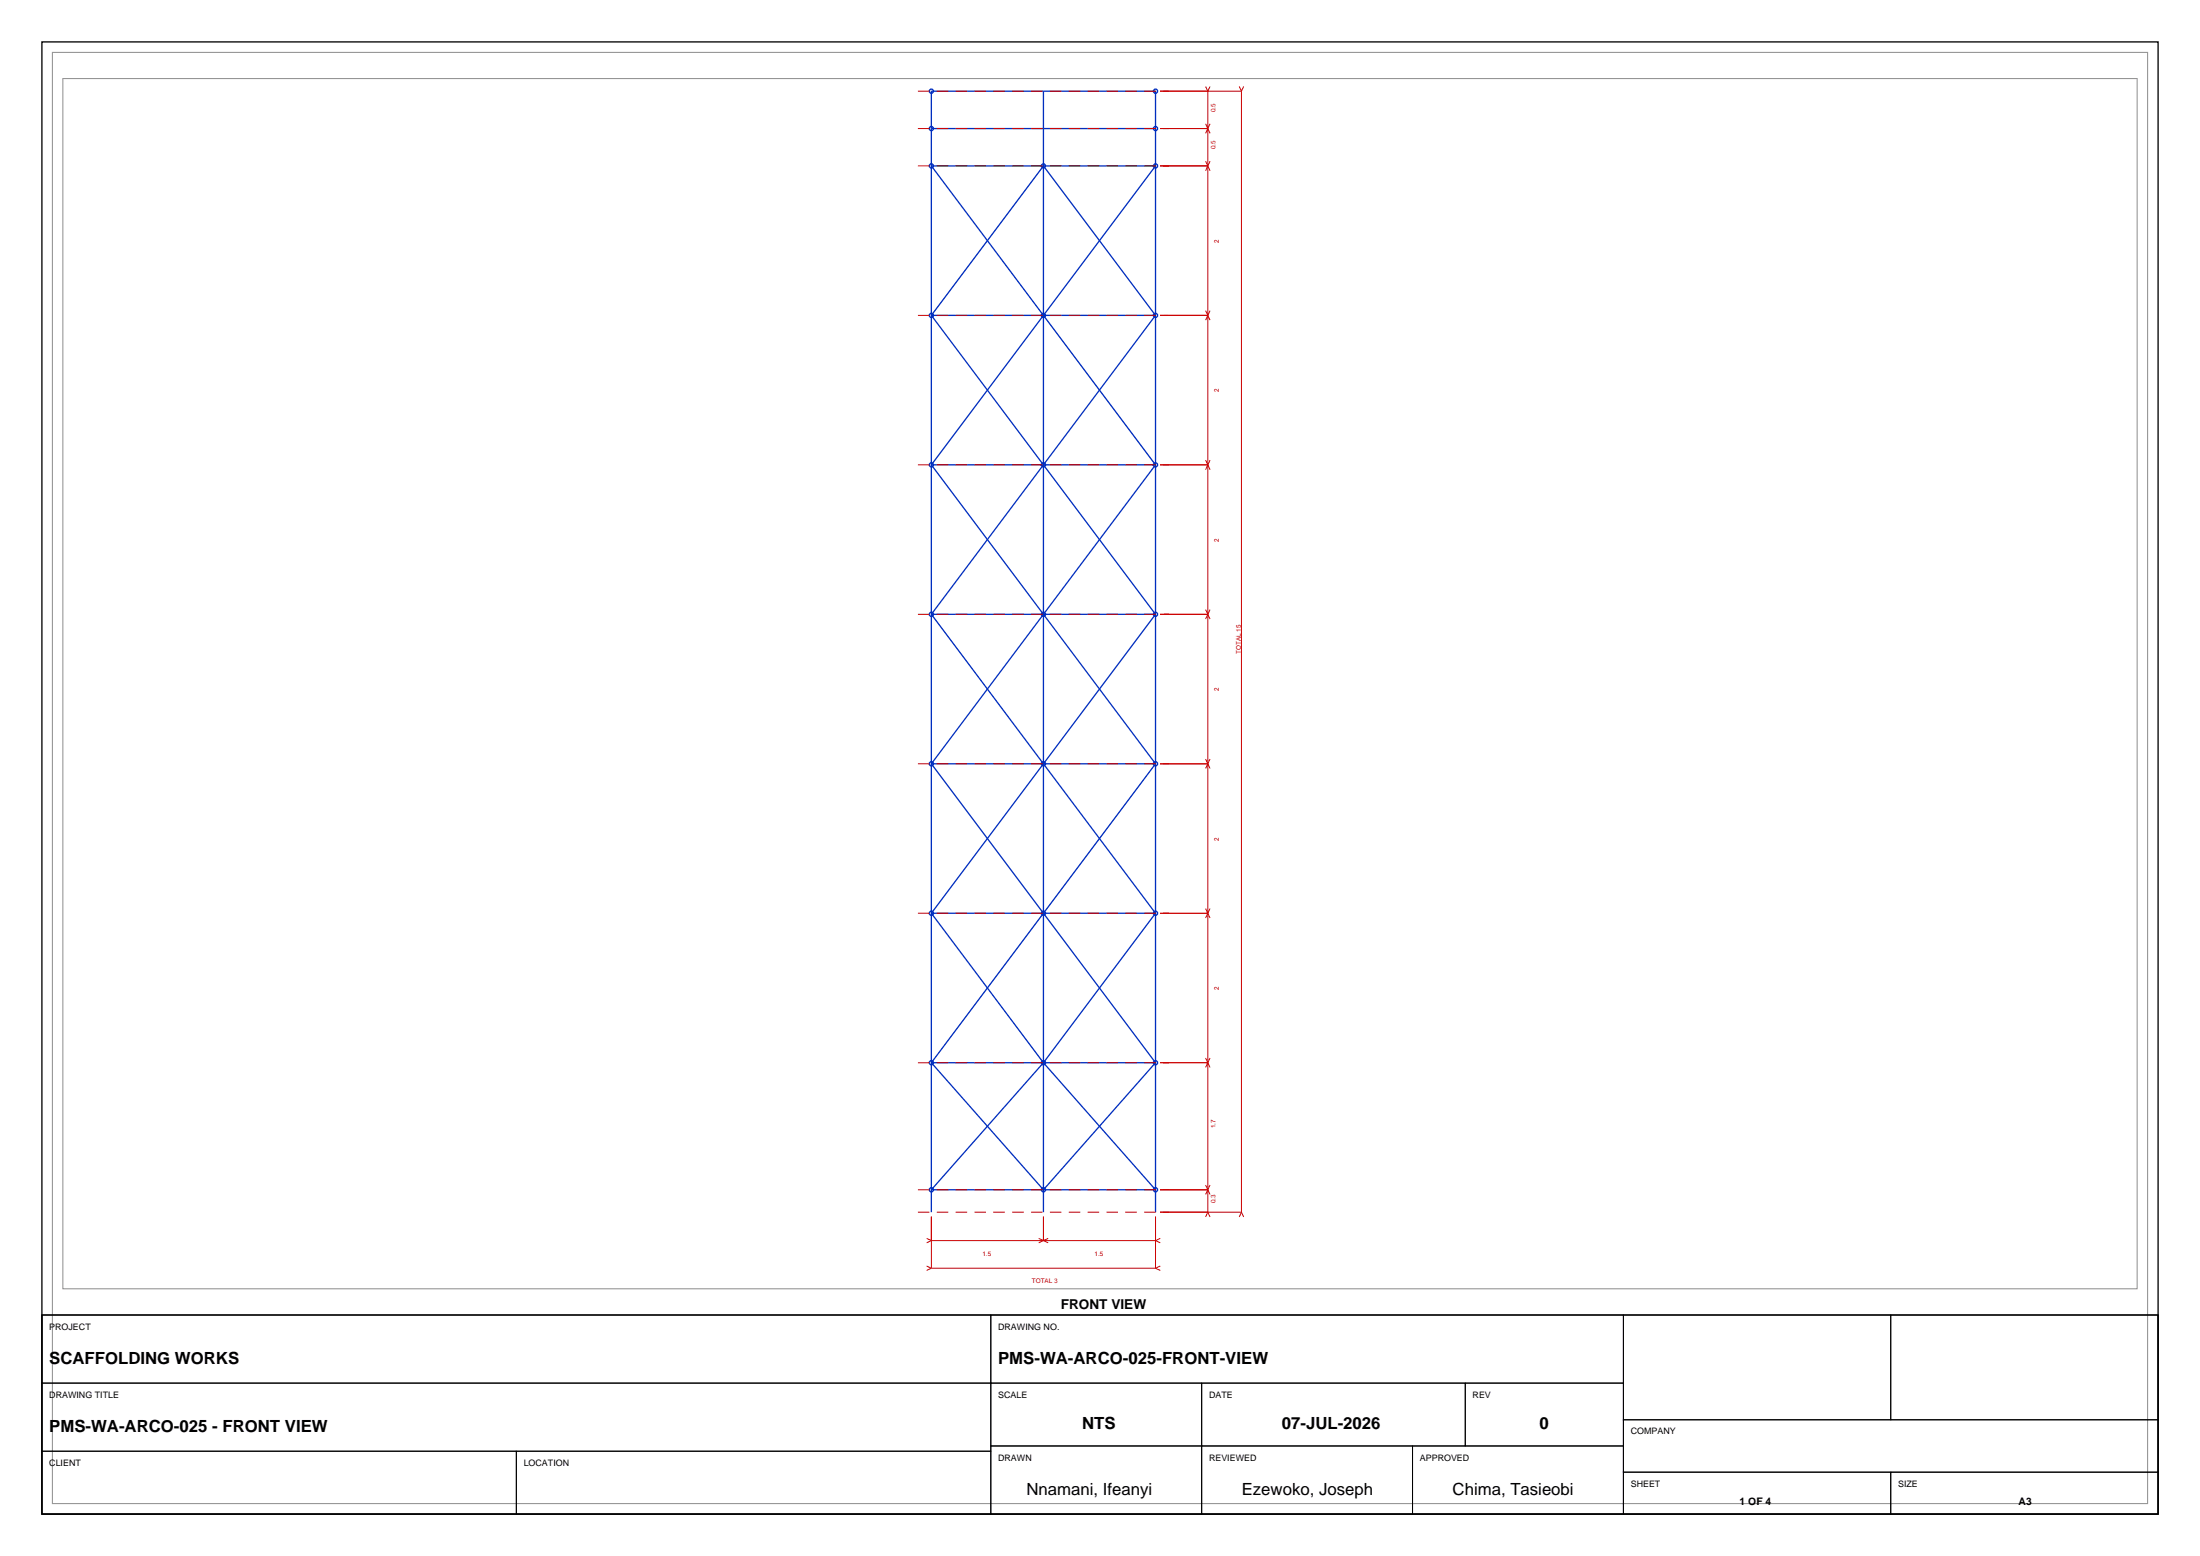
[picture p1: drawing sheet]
<svg xmlns="http://www.w3.org/2000/svg" width="420mm" height="297mm" viewBox="0 0 420 297" stroke-linecap="round" stroke-linejoin="round" font-family="sans-serif">
<path d="M8 8h404v281h-404zM8 251h404v38h-404z" fill="none" stroke="#000" stroke-width=".25"/>
<path d="M10 10h400v277h-400zM12 15h396v231h-396z" fill="none" stroke="#8c8c8c" stroke-width=".19"/>
<g fill="none" stroke="#002ebf" stroke-width=".25">
<path d="M199.2 17.4v214M177.8 31.7h42.8l-21.4 28.5zM177.8 24.5h42.8M177.8 60.2h42.8M177.8 60.2l21.4 28.5M177.8 60.2l21.4-28.5 21.4 28.5M199.2 60.2l-21.4 28.5M199.2 60.2l21.4 28.5M220.6 60.2l-21.4 28.5M177.8 88.7h42.8M177.8 88.7l42.8 57.1M199.2 88.7l-21.4 28.6"/>
<path d="M199.2 88.7l21.4 28.6M220.6 88.7l-42.8 57.1M177.8 117.3h42.8M177.8 117.3l21.4 28.5M220.6 117.3l-21.4 28.5M177.8 145.8h42.8M177.8 145.8l21.4 28.5M199.2 145.8l-21.4 28.5M199.2 145.8l21.4 28.5M220.6 145.8l-21.4 28.5M177.8 174.3h42.8M177.8 174.3l21.4 28.5"/>
<path d="M199.2 174.3l-21.4 28.5M199.2 174.3l21.4 28.5M220.6 174.3l-21.4 28.5M177.8 202.8h42.8M177.8 202.8l21.4 24.3 21.4-24.3M199.2 202.8l21.4 24.3h-42.8zM177.8 231.4v-214h42.8v214"/>
<circle cx="177.8" cy="17.4" r=".4"/>
<circle cx="220.6" cy="17.4" r=".4"/>
<circle cx="177.8" cy="24.5" r=".4"/>
<circle cx="177.8" cy="31.7" r=".4"/>
<circle cx="199.2" cy="31.7" r=".4"/>
<circle cx="220.6" cy="24.5" r=".4"/>
<circle cx="220.6" cy="31.7" r=".4"/>
<circle cx="177.8" cy="60.2" r=".4"/>
<circle cx="199.2" cy="60.2" r=".4"/>
<circle cx="220.6" cy="60.2" r=".4"/>
<circle cx="177.8" cy="88.7" r=".4"/>
<circle cx="199.2" cy="88.7" r=".4"/>
<circle cx="220.6" cy="88.7" r=".4"/>
<circle cx="177.8" cy="117.3" r=".4"/>
<circle cx="199.2" cy="117.3" r=".4"/>
<circle cx="220.6" cy="117.3" r=".4"/>
<circle cx="177.8" cy="145.8" r=".4"/>
<circle cx="199.2" cy="145.8" r=".4"/>
<circle cx="220.6" cy="145.8" r=".4"/>
<circle cx="177.8" cy="174.3" r=".4"/>
<circle cx="199.2" cy="174.3" r=".4"/>
<circle cx="220.6" cy="174.3" r=".4"/>
<circle cx="177.8" cy="202.8" r=".4"/>
<circle cx="199.2" cy="202.8" r=".4"/>
<circle cx="220.6" cy="202.8" r=".4"/>
<circle cx="177.8" cy="227.1" r=".4"/>
<circle cx="199.2" cy="227.1" r=".4"/>
<circle cx="220.6" cy="227.1" r=".4"/>
</g>
<path d="M175.2 17.4h48M175.2 31.7h48M175.2 24.5h48M175.2 60.2h48M175.2 88.7h48M175.2 117.3h48M175.2 145.8h48M175.2 174.3h48M175.2 202.8h48M175.2 231.4h48M175.2 227.1h48" fill="none" stroke="#c00" stroke-width=".19" stroke-dasharray="2.2 1.4" stroke-linecap="butt"/>
<g fill="none" stroke="#c00" stroke-width=".19">
<path d="M221.5 17.4h15.5M230.2 16.5l.4 .9M230.6 17.4v214M231 16.5l-.4 .9M236.6 16.5l.4 .9M237 17.4v214M237.4 16.5l-.4 .9M221.5 31.7h9.1M221.5 24.5h9.1M230.2 30.8l.8 1.8M230.2 23.6l.8 1.8M231 30.8l-.8 1.8"/>
<path d="M231 23.6l-.8 1.8M230.2 59.3l.8 1.8M231 59.3l-.8 1.8M221.5 60.2h9.1M221.5 88.7h9.1M230.2 87.8l.8 1.8M231 87.8l-.8 1.8M221.5 117.3h9.1M230.2 116.4l.8 1.8M231 116.4l-.8 1.8M221.5 145.8h9.1M230.2 144.9l.8 1.8"/>
<path d="M231 144.9l-.8 1.8M221.5 174.3h9.1M230.2 173.4l.8 1.8M231 173.4l-.8 1.8M221.5 202.8h9.1M230.2 201.9l.4 .9M230.6 202.8l.4 1M231 201.9l-.8 1.9M176.9 236.4l.9 .4M177.8 232.2v9.9M177.8 236.8h42.8M177.8 236.8l-.9 .4"/>
<path d="M198.3 236.4l1.8 .8M199.2 232.2v4.6M200.1 236.4l-1.8 .8M220.6 232.2v9.9M220.6 236.8l.9 .4M221.5 231.4h15.5M221.5 227.1h9.1M221.5 236.4l-.9 .4M230.2 226.2l.8 1.8M230.6 231.4l-.4 .9M230.6 231.4l.4 .9M231 226.2l-.8 1.8"/>
<path d="M237 231.4l-.4 .9M237 231.4l.4 .9M176.9 241.7l.9 .4M177.8 242.1h42.8M177.8 242.1l-.9 .4M220.6 242.1l.9 .4M221.5 241.7l-.9 .4"/>
</g>
<g fill="none" stroke="#000" stroke-width=".19">
<path d="M8 251h181.2v13h-181.2zM189.2 251h120.7v13h-120.7zM309.9 251h51.1v20h-51.1zM361 251h51v20h-51zM8 264h181.2v13h-181.2zM8 277h90.6v12h-90.6zM98.6 277h90.6v12h-90.6zM189.2 264h40.2v12h-40.2zM189.2 276h40.2v13h-40.2zM229.4 264h50.3v12h-50.3zM229.4 276h40.3v13h-40.3zM269.7 276h40.2v13h-40.2z"/>
<path d="M279.7 264h30.2v12h-30.2zM309.9 271h102.1v10h-102.1zM309.9 281h51.1v8h-51.1zM361 281h51v8h-51z"/>
</g>
<g font-size="3.2">
<text x="9.4" y="260.3">SCAFFOLDING WORKS</text>
<text x="190.6" y="260.3">PMS-WA-ARCO-025-FRONT-VIEW</text>
<text x="9.4" y="273.3">PMS-WA-ARCO-025 - FRONT VIEW</text>
<text x="206.6" y="272.8">NTS</text>
<text x="244.7" y="272.8">07-JUL-2026</text>
<text x="293.9" y="272.8">0</text>
<text x="196" y="285.4">Nnamani, Ifeanyi</text>
<text x="237.1" y="285.4">Ezewoko, Joseph</text>
<text x="277.3" y="285.4">Chima, Tasieobi</text>
</g>
<text font-size="2.6" x="202.5" y="249.8">FRONT VIEW</text>
<g font-size="2">
<text x="332.1" y="287.2">1 OF 4</text>
<text x="385.4" y="287.2">A3</text>
</g>
<g font-size="1.7">
<text x="9.4" y="253.8">PROJECT</text>
<text x="190.6" y="253.8">DRAWING NO.</text>
<text x="9.4" y="266.8">DRAWING TITLE</text>
<text x="190.6" y="266.8">SCALE</text>
<text x="230.8" y="266.8">DATE</text>
<text x="281.1" y="266.8">REV</text>
<text x="311.3" y="273.8">COMPANY</text>
<text x="9.4" y="279.8">CLIENT</text>
<text x="100" y="279.8">LOCATION</text>
<text x="190.6" y="278.8">DRAWN</text>
<text x="230.8" y="278.8">REVIEWED</text>
<text x="271.1" y="278.8">APPROVED</text>
<text x="311.3" y="283.8">SHEET</text>
<text x="362.4" y="283.8">SIZE</text>
</g>
<g font-size="1.2" fill="#c00">
<text x="232.1" y="21.4" transform="rotate(-90 232.1 21.4)">0.5</text>
<text x="232.1" y="28.5" transform="rotate(-90 232.1 28.5)">0.5</text>
<text x="232.7" y="46.4" transform="rotate(-90 232.7 46.4)">2</text>
<text x="232.7" y="74.9" transform="rotate(-90 232.7 74.9)">2</text>
<text x="232.7" y="103.4" transform="rotate(-90 232.7 103.4)">2</text>
<text x="236.9" y="124.8" transform="rotate(-90 236.9 124.8)">TOTAL 15</text>
<text x="232.7" y="131.9" transform="rotate(-90 232.7 131.9)">2</text>
<text x="232.7" y="160.5" transform="rotate(-90 232.7 160.5)">2</text>
<text x="232.7" y="189" transform="rotate(-90 232.7 189)">2</text>
<text x="232.1" y="215.4" transform="rotate(-90 232.1 215.4)">1.7</text>
<text x="232.1" y="229.7" transform="rotate(-90 232.1 229.7)">0.3</text>
<text x="187.6" y="239.6">1.5</text>
<text x="209" y="239.6">1.5</text>
<text x="197" y="244.9">TOTAL 3</text>
</g>
</svg>
